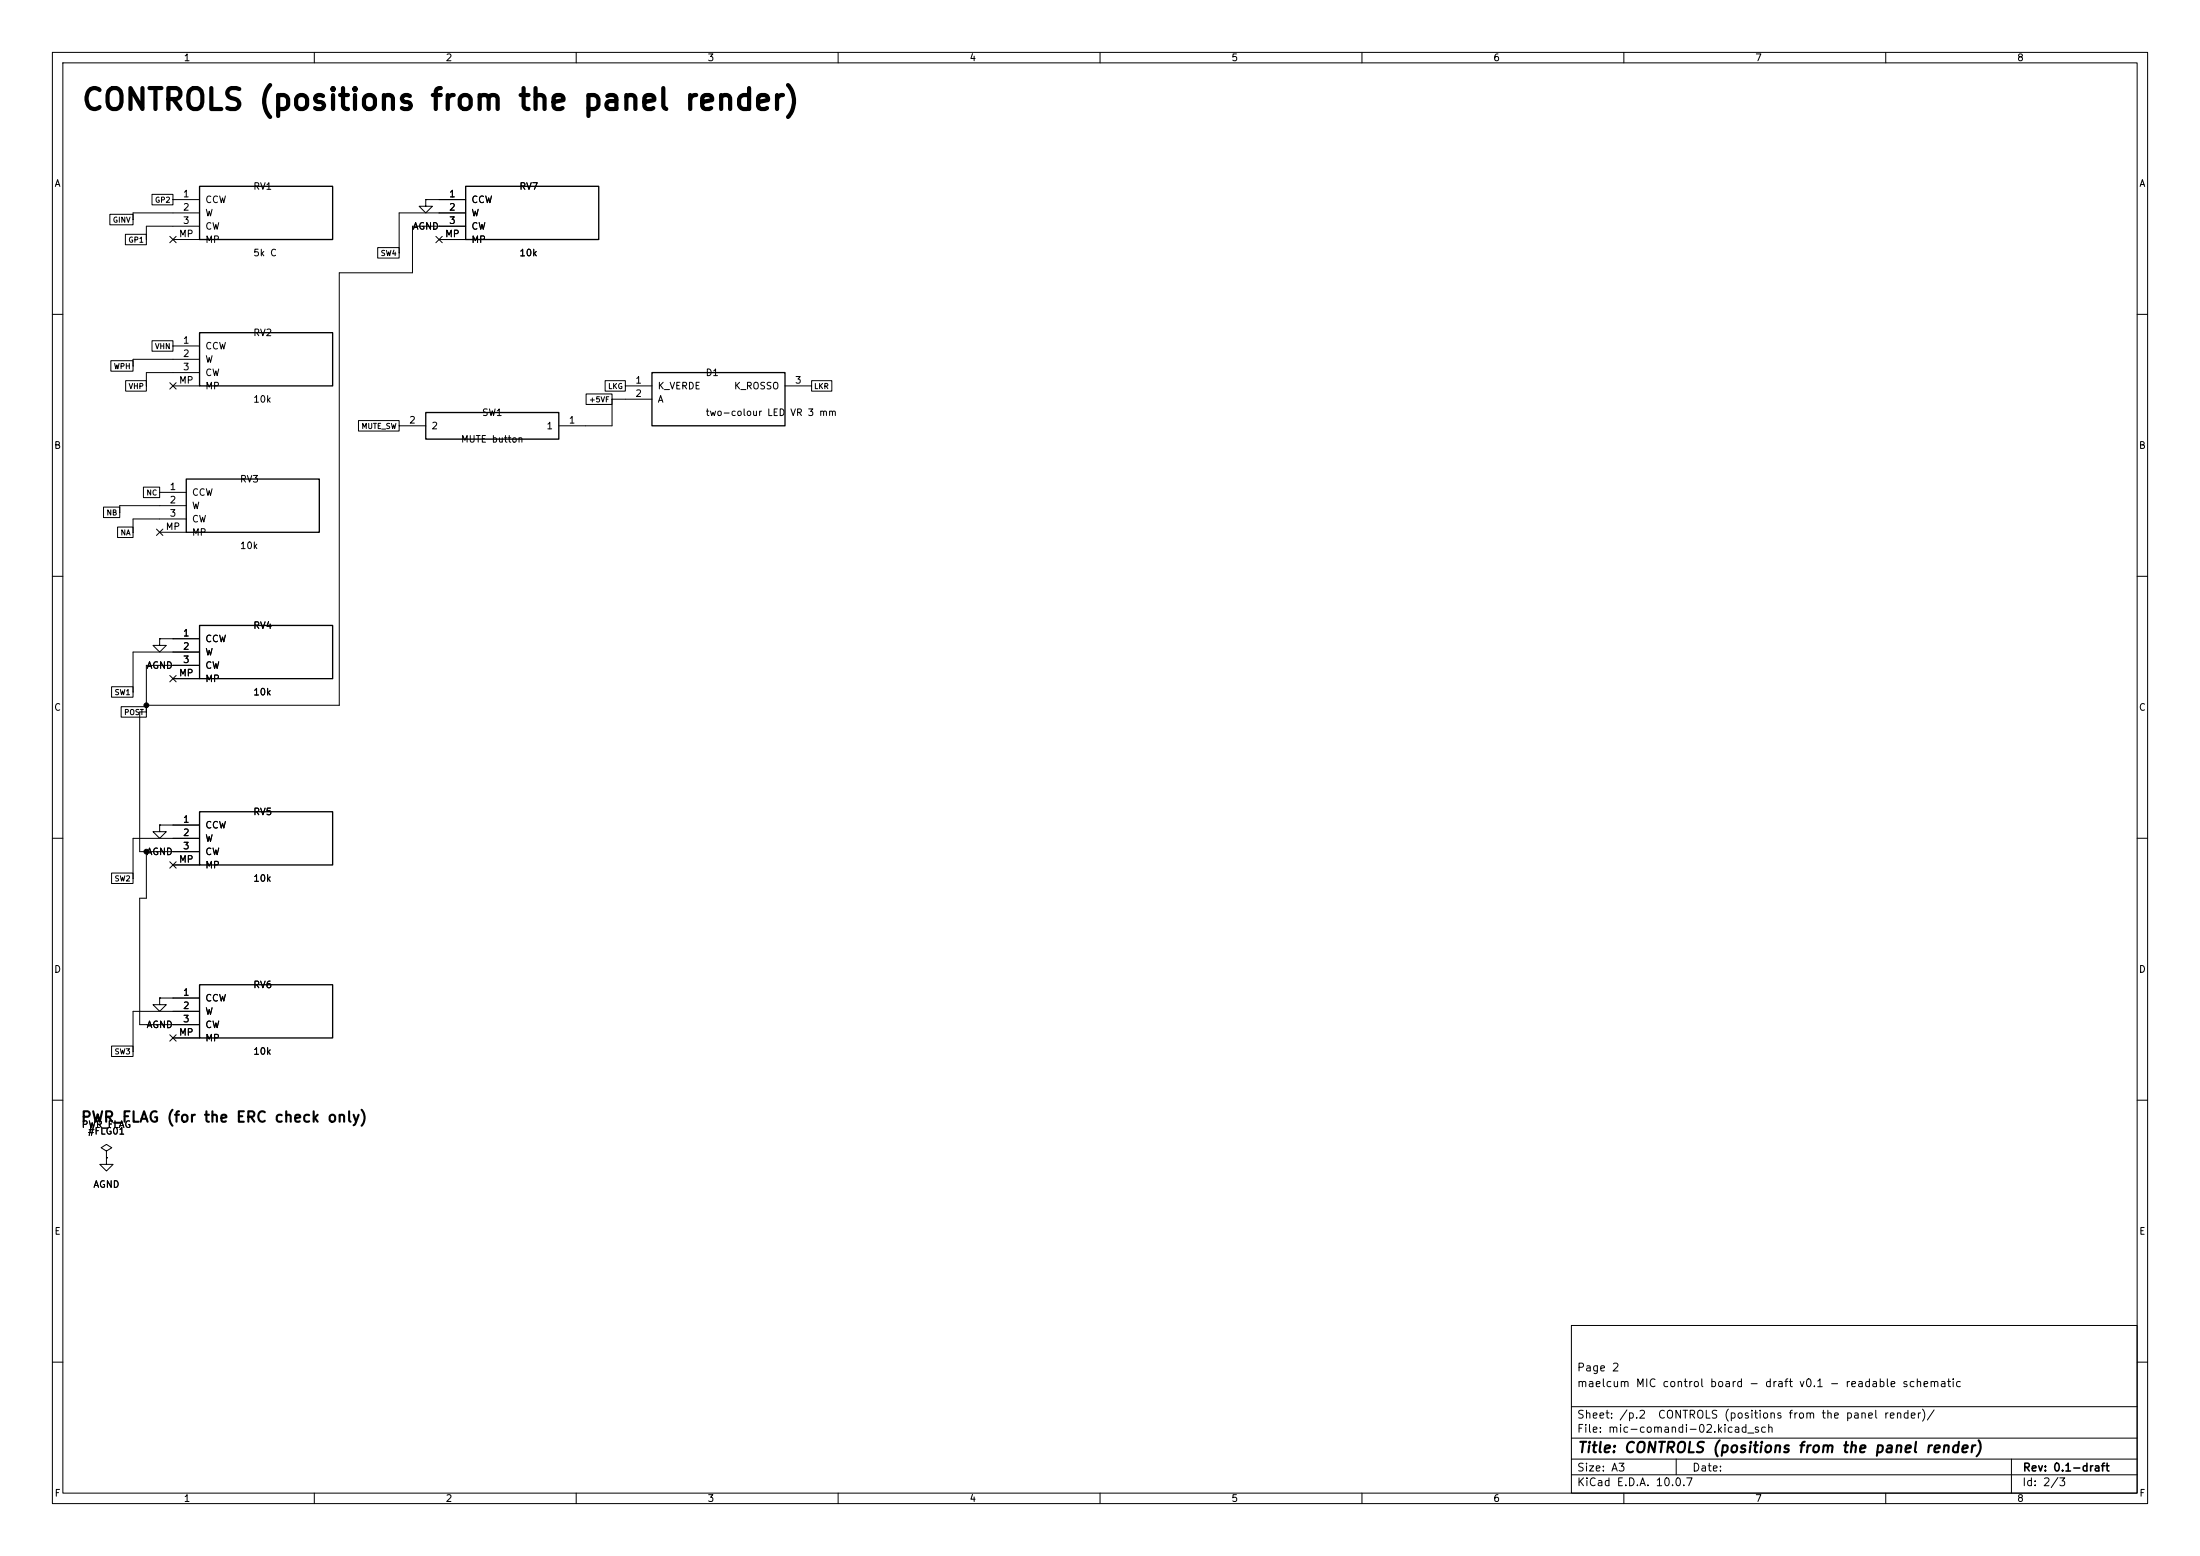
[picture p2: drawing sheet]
(kicad_sch
 (version 20260101)
 (generator "eeschema")
 (generator_version "10.0")
 (paper "A3")
 (title_block
  (title "CONTROLS (positions from the panel render)")
  (rev "0.1-draft")
  (comment 1 "maelcum MIC control board - draft v0.1 - readable schematic")
  (comment 2 "Page 2"))
 (lib_symbols
  (symbol
   "maelcum:POT_SINGLE"
   (pin_names
    (offset 1.016)) (exclude_from_sim no) (in_bom yes) (on_board yes)
   (property
    "Reference"
    "RV" (at 0 8.89 0) (effects (font (size 1.27 1.27))))
   (property
    "Value"
    "POT_SINGLE" (at 0 -8.89 0) (effects (font (size 1.27 1.27))))
   (property
    "Footprint"
    "Potentiometer_THT:Potentiometer_Alps_RK09L_Single_Vertical" (at 0 0 0) (effects (font (size 1.27 1.27)) (hide yes)))
   (property
    "Datasheet"
    "" (at 0 0 0) (effects (font (size 1.27 1.27)) (hide yes)))
   (property
    "Description"
    "Pot singolo, Alps RK09L verticale; 1 = antiorario, 2 = cursore, 3 = orario (catalogo Alps RK09L rev. 2510, come pcb/fx-send/NOTE.md punto 10); MP = staffe, a telaio attraverso il pannello" (at 0 0 0) (effects (font (size 1.27 1.27)) (hide yes)))
   (symbol
    "POT_SINGLE_0_1"
    (rectangle (start -12.7 5.08) (end 12.7 -5.08) (stroke (width 0.254) (type default)) (fill (type background))))
   (symbol
    "POT_SINGLE_1_1"
    (pin
    passive
    line (at -17.78 2.54 0) (length 5.08) (name
    "CCW" (effects (font (size 1.27 1.27)))) (number
    "1" (effects (font (size 1.27 1.27)))))
    (pin
    passive
    line (at -17.78 0 0) (length 5.08) (name
    "W" (effects (font (size 1.27 1.27)))) (number
    "2" (effects (font (size 1.27 1.27)))))
    (pin
    passive
    line (at -17.78 -2.54 0) (length 5.08) (name
    "CW" (effects (font (size 1.27 1.27)))) (number
    "3" (effects (font (size 1.27 1.27)))))
    (pin
    passive
    line (at -17.78 -5.08 0) (length 5.08) (name
    "MP" (effects (font (size 1.27 1.27)))) (number
    "MP" (effects (font (size 1.27 1.27)))))))
  (symbol
   "power:GND"
   (power global)
   (pin_numbers (hide yes))
   (pin_names
    (offset 0) (hide yes)) (exclude_from_sim no) (in_bom yes) (on_board yes)
   (in_pos_files yes)
   (duplicate_pin_numbers_are_jumpers no)
   (property
    "Reference"
    "#PWR" (at 0 -6.35 0) (show_name no) (do_not_autoplace no) (hide yes) (effects (font (size 1.27 1.27))))
   (property
    "Value"
    "GND" (at 0 -3.81 0) (show_name no) (do_not_autoplace no) (effects (font (size 1.27 1.27))))
   (property
    "Footprint"
    "" (at 0 0 0) (show_name no) (do_not_autoplace no) (hide yes) (effects (font (size 1.27 1.27))))
   (property
    "Datasheet"
    "" (at 0 0 0) (show_name no) (do_not_autoplace no) (hide yes) (effects (font (size 1.27 1.27))))
   (property
    "Description"
    "Power symbol creates a global label with name \"GND\" , ground" (at 0 0 0) (show_name no) (do_not_autoplace no) (hide yes) (effects (font (size 1.27 1.27))))
   (property
    "ki_keywords"
    "global power" (at 0 0 0) (show_name no) (do_not_autoplace no) (hide yes) (effects (font (size 1.27 1.27))))
   (symbol
    "GND_0_1"
    (polyline (pts (xy 0 0) (xy 0 -1.27) (xy 1.27 -1.27) (xy 0 -2.54) (xy -1.27 -1.27) (xy 0 -1.27)) (stroke (width 0) (type default)) (fill (type none))))
   (symbol
    "GND_1_1"
    (pin
    power_in
    line (at 0 0 270) (length 0) (name
    "" (effects (font (size 1.27 1.27)))) (number
    "1" (effects (font (size 1.27 1.27))))))
   (embedded_fonts no))
  (symbol
   "maelcum:LED_BICOLORE_CA"
   (pin_names
    (offset 1.016)) (exclude_from_sim no) (in_bom yes) (on_board yes)
   (property
    "Reference"
    "D" (at 0 6.35 0) (effects (font (size 1.27 1.27))))
   (property
    "Value"
    "LED_BICOLORE_CA" (at 0 -6.35 0) (effects (font (size 1.27 1.27))))
   (property
    "Footprint"
    "LED_THT:LED_D3.0mm-3" (at 0 0 0) (effects (font (size 1.27 1.27)) (hide yes)))
   (property
    "Datasheet"
    "" (at 0 0 0) (effects (font (size 1.27 1.27)) (hide yes)))
   (property
    "Description"
    "LED bicolore verde/rosso 3 mm ad anodo comune. NOTA: pezzo non scelto, pinout da verificare sul suo datasheet" (at 0 0 0) (effects (font (size 1.27 1.27)) (hide yes)))
   (symbol
    "LED_BICOLORE_CA_0_1"
    (rectangle (start -12.7 5.08) (end 12.7 -5.08) (stroke (width 0.254) (type default)) (fill (type background))))
   (symbol
    "LED_BICOLORE_CA_1_1"
    (pin
    passive
    line (at -17.78 2.54 0) (length 5.08) (name
    "K_VERDE" (effects (font (size 1.27 1.27)))) (number
    "1" (effects (font (size 1.27 1.27)))))
    (pin
    passive
    line (at -17.78 0 0) (length 5.08) (name
    "A" (effects (font (size 1.27 1.27)))) (number
    "2" (effects (font (size 1.27 1.27)))))
    (pin
    passive
    line (at 17.78 2.54 180) (length 5.08) (name
    "K_ROSSO" (effects (font (size 1.27 1.27)))) (number
    "3" (effects (font (size 1.27 1.27)))))))
  (symbol
   "maelcum:TASTO"
   (pin_names
    (offset 1.016)) (exclude_from_sim no) (in_bom yes) (on_board yes)
   (property
    "Reference"
    "SW" (at 0 5.08 0) (effects (font (size 1.27 1.27))))
   (property
    "Value"
    "TASTO" (at 0 -5.08 0) (effects (font (size 1.27 1.27))))
   (property
    "Footprint"
    "Button_Switch_THT:SW_PUSH_6mm" (at 0 0 0) (effects (font (size 1.27 1.27)) (hide yes)))
   (property
    "Datasheet"
    "" (at 0 0 0) (effects (font (size 1.27 1.27)) (hide yes)))
   (property
    "Description"
    "Tasto MUTE. NOTA: impronta di un tasto 6 mm; ritenuta o momentaneo da decidere (voce 40)" (at 0 0 0) (effects (font (size 1.27 1.27)) (hide yes)))
   (symbol
    "TASTO_0_1"
    (rectangle (start -12.7 2.54) (end 12.7 -2.54) (stroke (width 0.254) (type default)) (fill (type background))))
   (symbol
    "TASTO_1_1"
    (pin
    passive
    line (at -17.78 0 0) (length 5.08) (name
    "1" (effects (font (size 1.27 1.27)))) (number
    "1" (effects (font (size 1.27 1.27)))))
    (pin
    passive
    line (at 17.78 0 180) (length 5.08) (name
    "2" (effects (font (size 1.27 1.27)))) (number
    "2" (effects (font (size 1.27 1.27)))))))
  (symbol
   "power:PWR_FLAG"
   (power global)
   (pin_numbers (hide yes))
   (pin_names
    (offset 0) (hide yes)) (exclude_from_sim no) (in_bom yes) (on_board yes)
   (in_pos_files yes)
   (duplicate_pin_numbers_are_jumpers no)
   (property
    "Reference"
    "#FLG" (at 0 1.905 0) (show_name no) (do_not_autoplace no) (hide yes) (effects (font (size 1.27 1.27))))
   (property
    "Value"
    "PWR_FLAG" (at 0 3.81 0) (show_name no) (do_not_autoplace no) (effects (font (size 1.27 1.27))))
   (property
    "Footprint"
    "" (at 0 0 0) (show_name no) (do_not_autoplace no) (hide yes) (effects (font (size 1.27 1.27))))
   (property
    "Datasheet"
    "" (at 0 0 0) (show_name no) (do_not_autoplace no) (hide yes) (effects (font (size 1.27 1.27))))
   (property
    "Description"
    "Special symbol for telling ERC where power comes from" (at 0 0 0) (show_name no) (do_not_autoplace no) (hide yes) (effects (font (size 1.27 1.27))))
   (property
    "ki_keywords"
    "flag power" (at 0 0 0) (show_name no) (do_not_autoplace no) (hide yes) (effects (font (size 1.27 1.27))))
   (symbol
    "PWR_FLAG_0_0"
    (pin
    power_out
    line (at 0 0 90) (length 0) (name
    "" (effects (font (size 1.27 1.27)))) (number
    "1" (effects (font (size 1.27 1.27))))))
   (symbol
    "PWR_FLAG_0_1"
    (polyline (pts (xy 0 0) (xy 0 1.27) (xy -1.016 1.905) (xy 0 2.54) (xy 1.016 1.905) (xy 0 1.27)) (stroke (width 0) (type default)) (fill (type none))))
   (embedded_fonts no)))
 (text
  "CONTROLS (positions from the panel render)"
  (exclude_from_sim no)
  (at 15.24 21.59 0)
  (effects (font (size 4 4)
    (bold yes)) (justify left bottom)))
 (symbol
  (lib_id "maelcum:POT_SINGLE")
  (at 50.8 40.64 0)
  (unit 1)
  (body_style 1)
  (exclude_from_sim no)
  (in_bom yes)
  (on_board yes)
  (dnp no)
  (property
   "Reference"
   "RV1" (at 48.26 35.56 0) (effects (font (size 1.27 1.27)) (justify left)))
  (property
   "Value"
   "5k C" (at 48.26 48.26 0) (effects (font (size 1.27 1.27)) (justify left)))
  (property
   "Footprint"
   "Potentiometer_THT:Potentiometer_Alps_RK09L_Single_Vertical" (at 50.8 40.64 0) (effects (font (size 1.27 1.27)) (justify left) (hide yes)))
  (property
   "Datasheet"
   "" (at 50.8 40.64 0) (effects (font (size 1.27 1.27)) (justify left) (hide yes)))
  (property
   "Nota"
   "GAIN 0...+30 dB: orario = cursore verso GP1 (curva C, todo 131); manopola GAIN, pot di classe 14 mm (RK09L: KiCad non ha l'RK14)" (at 50.8 40.64 0) (effects (font (size 1.27 1.27)) (justify left) (hide yes)))
  (pin
   "1")
  (pin
   "2")
  (pin
   "3")
  (pin
   "MP")
  (instances (project
    "mic-comandi" (path
    "/cb73867d-64d4-587b-a434-37a941912851/478ef680-0b05-51eb-8819-48cb93b5f519" (reference "RV1") (unit 1)))))
 (wire
  (pts (xy 33.02 40.64) (xy 25.4 40.64))
  (stroke (width 0) (type default)))
 (wire
  (pts (xy 25.4 40.64) (xy 25.4 41.91))
  (stroke (width 0) (type default)))
 (wire
  (pts (xy 33.02 43.18) (xy 27.94 43.18))
  (stroke (width 0) (type default)))
 (wire
  (pts (xy 27.94 43.18) (xy 27.94 45.72))
  (stroke (width 0) (type default)))
 (no_connect
  (at 33.02 45.72))
 (symbol
  (lib_id "maelcum:POT_SINGLE")
  (at 50.8 68.58 0)
  (unit 1)
  (body_style 1)
  (exclude_from_sim no)
  (in_bom yes)
  (on_board yes)
  (dnp no)
  (property
   "Reference"
   "RV2" (at 48.26 63.5 0) (effects (font (size 1.27 1.27)) (justify left)))
  (property
   "Value"
   "10k" (at 48.26 76.2 0) (effects (font (size 1.27 1.27)) (justify left)))
  (property
   "Footprint"
   "Potentiometer_THT:Potentiometer_Alps_RK09L_Single_Vertical" (at 50.8 68.58 0) (effects (font (size 1.27 1.27)) (justify left) (hide yes)))
  (property
   "Datasheet"
   "" (at 50.8 68.58 0) (effects (font (size 1.27 1.27)) (justify left) (hide yes)))
  (property
   "Nota"
   "HIGH: tutto antiorario = kill; manopola EQ HIGH, pot di classe 9 mm (RK09L: KiCad non ha l'RK14)" (at 50.8 68.58 0) (effects (font (size 1.27 1.27)) (justify left) (hide yes)))
  (pin
   "1")
  (pin
   "2")
  (pin
   "3")
  (pin
   "MP")
  (instances (project
    "mic-comandi" (path
    "/cb73867d-64d4-587b-a434-37a941912851/478ef680-0b05-51eb-8819-48cb93b5f519" (reference "RV2") (unit 1)))))
 (wire
  (pts (xy 33.02 68.58) (xy 25.4 68.58))
  (stroke (width 0) (type default)))
 (wire
  (pts (xy 25.4 68.58) (xy 25.4 69.85))
  (stroke (width 0) (type default)))
 (wire
  (pts (xy 33.02 71.12) (xy 27.94 71.12))
  (stroke (width 0) (type default)))
 (wire
  (pts (xy 27.94 71.12) (xy 27.94 73.66))
  (stroke (width 0) (type default)))
 (no_connect
  (at 33.02 73.66))
 (symbol
  (lib_id "maelcum:POT_SINGLE")
  (at 48.26 96.52 0)
  (unit 1)
  (body_style 1)
  (exclude_from_sim no)
  (in_bom yes)
  (on_board yes)
  (dnp no)
  (property
   "Reference"
   "RV3" (at 45.72 91.44 0) (effects (font (size 1.27 1.27)) (justify left)))
  (property
   "Value"
   "10k" (at 45.72 104.14 0) (effects (font (size 1.27 1.27)) (justify left)))
  (property
   "Footprint"
   "Potentiometer_THT:Potentiometer_Alps_RK09L_Single_Vertical" (at 48.26 96.52 0) (effects (font (size 1.27 1.27)) (justify left) (hide yes)))
  (property
   "Datasheet"
   "" (at 48.26 96.52 0) (effects (font (size 1.27 1.27)) (justify left) (hide yes)))
  (property
   "Nota"
   "LOW Baxandall: cursore = massa virtuale; manopola EQ LOW, pot di classe 9 mm (RK09L: KiCad non ha l'RK14)" (at 48.26 96.52 0) (effects (font (size 1.27 1.27)) (justify left) (hide yes)))
  (pin
   "1")
  (pin
   "2")
  (pin
   "3")
  (pin
   "MP")
  (instances (project
    "mic-comandi" (path
    "/cb73867d-64d4-587b-a434-37a941912851/478ef680-0b05-51eb-8819-48cb93b5f519" (reference "RV3") (unit 1)))))
 (wire
  (pts (xy 30.48 96.52) (xy 22.86 96.52))
  (stroke (width 0) (type default)))
 (wire
  (pts (xy 22.86 96.52) (xy 22.86 97.79))
  (stroke (width 0) (type default)))
 (wire
  (pts (xy 30.48 99.06) (xy 25.4 99.06))
  (stroke (width 0) (type default)))
 (wire
  (pts (xy 25.4 99.06) (xy 25.4 101.6))
  (stroke (width 0) (type default)))
 (no_connect
  (at 30.48 101.6))
 (symbol
  (lib_id "maelcum:POT_SINGLE")
  (at 50.8 124.46 0)
  (unit 1)
  (body_style 1)
  (exclude_from_sim no)
  (in_bom yes)
  (on_board yes)
  (dnp no)
  (property
   "Reference"
   "RV4" (at 48.26 119.38 0) (effects (font (size 1.27 1.27)) (justify left)))
  (property
   "Value"
   "10k" (at 48.26 132.08 0) (effects (font (size 1.27 1.27)) (justify left)))
  (property
   "Footprint"
   "Potentiometer_THT:Potentiometer_Alps_RK09L_Single_Vertical" (at 50.8 124.46 0) (effects (font (size 1.27 1.27)) (justify left) (hide yes)))
  (property
   "Datasheet"
   "" (at 50.8 124.46 0) (effects (font (size 1.27 1.27)) (justify left) (hide yes)))
  (property
   "Nota"
   "SEND 1: tutto antiorario = silenzio; manopola SEND 1, pot di classe 14 mm (RK09L: KiCad non ha l'RK14)" (at 50.8 124.46 0) (effects (font (size 1.27 1.27)) (justify left) (hide yes)))
  (pin
   "1")
  (pin
   "2")
  (pin
   "3")
  (pin
   "MP")
  (instances (project
    "mic-comandi" (path
    "/cb73867d-64d4-587b-a434-37a941912851/478ef680-0b05-51eb-8819-48cb93b5f519" (reference "RV4") (unit 1)))))
 (wire
  (pts (xy 30.48 121.92) (xy 33.02 121.92))
  (stroke (width 0) (type default)))
 (symbol
  (lib_id "power:GND")
  (at 30.48 121.92 0)
  (unit 1)
  (body_style 1)
  (exclude_from_sim no)
  (in_bom yes)
  (on_board yes)
  (dnp no)
  (property
   "Reference"
   "#PWR001" (at 30.48 121.92 0) (effects (font (size 1.27 1.27)) (justify left) (hide yes)))
  (property
   "Value"
   "AGND" (at 30.48 127 0) (effects (font (size 1.27 1.27))))
  (property
   "Footprint"
   "" (at 30.48 121.92 0) (effects (font (size 1.27 1.27)) (justify left) (hide yes)))
  (property
   "Datasheet"
   "" (at 30.48 121.92 0) (effects (font (size 1.27 1.27)) (justify left) (hide yes)))
  (pin
   "1")
  (instances (project
    "mic-comandi" (path
    "/cb73867d-64d4-587b-a434-37a941912851/478ef680-0b05-51eb-8819-48cb93b5f519" (reference "#PWR001") (unit 1)))))
 (wire
  (pts (xy 33.02 124.46) (xy 25.4 124.46))
  (stroke (width 0) (type default)))
 (wire
  (pts (xy 25.4 124.46) (xy 25.4 132.08))
  (stroke (width 0) (type default)))
 (wire
  (pts (xy 33.02 127) (xy 27.94 127))
  (stroke (width 0) (type default)))
 (wire
  (pts (xy 27.94 127) (xy 27.94 135.89))
  (stroke (width 0) (type default)))
 (no_connect
  (at 33.02 129.54))
 (symbol
  (lib_id "maelcum:POT_SINGLE")
  (at 50.8 160.02 0)
  (unit 1)
  (body_style 1)
  (exclude_from_sim no)
  (in_bom yes)
  (on_board yes)
  (dnp no)
  (property
   "Reference"
   "RV5" (at 48.26 154.94 0) (effects (font (size 1.27 1.27)) (justify left)))
  (property
   "Value"
   "10k" (at 48.26 167.64 0) (effects (font (size 1.27 1.27)) (justify left)))
  (property
   "Footprint"
   "Potentiometer_THT:Potentiometer_Alps_RK09L_Single_Vertical" (at 50.8 160.02 0) (effects (font (size 1.27 1.27)) (justify left) (hide yes)))
  (property
   "Datasheet"
   "" (at 50.8 160.02 0) (effects (font (size 1.27 1.27)) (justify left) (hide yes)))
  (property
   "Nota"
   "SEND 2: tutto antiorario = silenzio; manopola SEND 2, pot di classe 14 mm (RK09L: KiCad non ha l'RK14)" (at 50.8 160.02 0) (effects (font (size 1.27 1.27)) (justify left) (hide yes)))
  (pin
   "1")
  (pin
   "2")
  (pin
   "3")
  (pin
   "MP")
  (instances (project
    "mic-comandi" (path
    "/cb73867d-64d4-587b-a434-37a941912851/478ef680-0b05-51eb-8819-48cb93b5f519" (reference "RV5") (unit 1)))))
 (wire
  (pts (xy 30.48 157.48) (xy 33.02 157.48))
  (stroke (width 0) (type default)))
 (symbol
  (lib_id "power:GND")
  (at 30.48 157.48 0)
  (unit 1)
  (body_style 1)
  (exclude_from_sim no)
  (in_bom yes)
  (on_board yes)
  (dnp no)
  (property
   "Reference"
   "#PWR002" (at 30.48 157.48 0) (effects (font (size 1.27 1.27)) (justify left) (hide yes)))
  (property
   "Value"
   "AGND" (at 30.48 162.56 0) (effects (font (size 1.27 1.27))))
  (property
   "Footprint"
   "" (at 30.48 157.48 0) (effects (font (size 1.27 1.27)) (justify left) (hide yes)))
  (property
   "Datasheet"
   "" (at 30.48 157.48 0) (effects (font (size 1.27 1.27)) (justify left) (hide yes)))
  (pin
   "1")
  (instances (project
    "mic-comandi" (path
    "/cb73867d-64d4-587b-a434-37a941912851/478ef680-0b05-51eb-8819-48cb93b5f519" (reference "#PWR002") (unit 1)))))
 (wire
  (pts (xy 33.02 160.02) (xy 25.4 160.02))
  (stroke (width 0) (type default)))
 (wire
  (pts (xy 25.4 160.02) (xy 25.4 167.64))
  (stroke (width 0) (type default)))
 (wire
  (pts (xy 33.02 162.56) (xy 27.94 162.56))
  (stroke (width 0) (type default)))
 (wire
  (pts (xy 27.94 162.56) (xy 27.94 171.45))
  (stroke (width 0) (type default)))
 (no_connect
  (at 33.02 165.1))
 (symbol
  (lib_id "maelcum:POT_SINGLE")
  (at 50.8 193.04 0)
  (unit 1)
  (body_style 1)
  (exclude_from_sim no)
  (in_bom yes)
  (on_board yes)
  (dnp no)
  (property
   "Reference"
   "RV6" (at 48.26 187.96 0) (effects (font (size 1.27 1.27)) (justify left)))
  (property
   "Value"
   "10k" (at 48.26 200.66 0) (effects (font (size 1.27 1.27)) (justify left)))
  (property
   "Footprint"
   "Potentiometer_THT:Potentiometer_Alps_RK09L_Single_Vertical" (at 50.8 193.04 0) (effects (font (size 1.27 1.27)) (justify left) (hide yes)))
  (property
   "Datasheet"
   "" (at 50.8 193.04 0) (effects (font (size 1.27 1.27)) (justify left) (hide yes)))
  (property
   "Nota"
   "SEND 3: tutto antiorario = silenzio; manopola SEND 3, pot di classe 14 mm (RK09L: KiCad non ha l'RK14)" (at 50.8 193.04 0) (effects (font (size 1.27 1.27)) (justify left) (hide yes)))
  (pin
   "1")
  (pin
   "2")
  (pin
   "3")
  (pin
   "MP")
  (instances (project
    "mic-comandi" (path
    "/cb73867d-64d4-587b-a434-37a941912851/478ef680-0b05-51eb-8819-48cb93b5f519" (reference "RV6") (unit 1)))))
 (wire
  (pts (xy 30.48 190.5) (xy 33.02 190.5))
  (stroke (width 0) (type default)))
 (symbol
  (lib_id "power:GND")
  (at 30.48 190.5 0)
  (unit 1)
  (body_style 1)
  (exclude_from_sim no)
  (in_bom yes)
  (on_board yes)
  (dnp no)
  (property
   "Reference"
   "#PWR003" (at 30.48 190.5 0) (effects (font (size 1.27 1.27)) (justify left) (hide yes)))
  (property
   "Value"
   "AGND" (at 30.48 195.58 0) (effects (font (size 1.27 1.27))))
  (property
   "Footprint"
   "" (at 30.48 190.5 0) (effects (font (size 1.27 1.27)) (justify left) (hide yes)))
  (property
   "Datasheet"
   "" (at 30.48 190.5 0) (effects (font (size 1.27 1.27)) (justify left) (hide yes)))
  (pin
   "1")
  (instances (project
    "mic-comandi" (path
    "/cb73867d-64d4-587b-a434-37a941912851/478ef680-0b05-51eb-8819-48cb93b5f519" (reference "#PWR003") (unit 1)))))
 (wire
  (pts (xy 33.02 193.04) (xy 25.4 193.04))
  (stroke (width 0) (type default)))
 (wire
  (pts (xy 25.4 193.04) (xy 25.4 200.66))
  (stroke (width 0) (type default)))
 (wire
  (pts (xy 33.02 195.58) (xy 27.94 195.58))
  (stroke (width 0) (type default)))
 (no_connect
  (at 33.02 198.12))
 (symbol
  (lib_id "maelcum:POT_SINGLE")
  (at 101.6 40.64 0)
  (unit 1)
  (body_style 1)
  (exclude_from_sim no)
  (in_bom yes)
  (on_board yes)
  (dnp no)
  (property
   "Reference"
   "RV7" (at 99.06 35.56 0) (effects (font (size 1.27 1.27)) (justify left)))
  (property
   "Value"
   "10k" (at 99.06 48.26 0) (effects (font (size 1.27 1.27)) (justify left)))
  (property
   "Footprint"
   "Potentiometer_THT:Potentiometer_Alps_RK09L_Single_Vertical" (at 101.6 40.64 0) (effects (font (size 1.27 1.27)) (justify left) (hide yes)))
  (property
   "Datasheet"
   "" (at 101.6 40.64 0) (effects (font (size 1.27 1.27)) (justify left) (hide yes)))
  (property
   "Nota"
   "SEND 4: tutto antiorario = silenzio; manopola SEND 4, pot di classe 14 mm (RK09L: KiCad non ha l'RK14)" (at 101.6 40.64 0) (effects (font (size 1.27 1.27)) (justify left) (hide yes)))
  (pin
   "1")
  (pin
   "2")
  (pin
   "3")
  (pin
   "MP")
  (instances (project
    "mic-comandi" (path
    "/cb73867d-64d4-587b-a434-37a941912851/478ef680-0b05-51eb-8819-48cb93b5f519" (reference "RV7") (unit 1)))))
 (wire
  (pts (xy 81.28 38.1) (xy 83.82 38.1))
  (stroke (width 0) (type default)))
 (symbol
  (lib_id "power:GND")
  (at 81.28 38.1 0)
  (unit 1)
  (body_style 1)
  (exclude_from_sim no)
  (in_bom yes)
  (on_board yes)
  (dnp no)
  (property
   "Reference"
   "#PWR004" (at 81.28 38.1 0) (effects (font (size 1.27 1.27)) (justify left) (hide yes)))
  (property
   "Value"
   "AGND" (at 81.28 43.18 0) (effects (font (size 1.27 1.27))))
  (property
   "Footprint"
   "" (at 81.28 38.1 0) (effects (font (size 1.27 1.27)) (justify left) (hide yes)))
  (property
   "Datasheet"
   "" (at 81.28 38.1 0) (effects (font (size 1.27 1.27)) (justify left) (hide yes)))
  (pin
   "1")
  (instances (project
    "mic-comandi" (path
    "/cb73867d-64d4-587b-a434-37a941912851/478ef680-0b05-51eb-8819-48cb93b5f519" (reference "#PWR004") (unit 1)))))
 (wire
  (pts (xy 83.82 40.64) (xy 76.2 40.64))
  (stroke (width 0) (type default)))
 (wire
  (pts (xy 76.2 40.64) (xy 76.2 48.26))
  (stroke (width 0) (type default)))
 (wire
  (pts (xy 83.82 43.18) (xy 78.74 43.18))
  (stroke (width 0) (type default)))
 (wire
  (pts (xy 78.74 43.18) (xy 78.74 52.07))
  (stroke (width 0) (type default)))
 (no_connect
  (at 83.82 45.72))
 (symbol
  (lib_id "maelcum:LED_BICOLORE_CA")
  (at 137.16 76.2 0)
  (unit 1)
  (body_style 1)
  (exclude_from_sim no)
  (in_bom yes)
  (on_board yes)
  (dnp no)
  (property
   "Reference"
   "D1" (at 134.62 71.12 0) (effects (font (size 1.27 1.27)) (justify left)))
  (property
   "Value"
   "two-colour LED VR 3 mm" (at 134.62 78.74 0) (effects (font (size 1.27 1.27)) (justify left)))
  (property
   "Footprint"
   "LED_THT:LED_D3.0mm-3" (at 137.16 76.2 0) (effects (font (size 1.27 1.27)) (justify left) (hide yes)))
  (property
   "Datasheet"
   "" (at 137.16 76.2 0) (effects (font (size 1.27 1.27)) (justify left) (hide yes)))
  (property
   "Nota"
   "NOTA: un LED bicolore al centro (giallo = verde + rosso, celle_micmono.led3); il render del pannello mostra tre punti a passo 4 mm" (at 137.16 76.2 0) (effects (font (size 1.27 1.27)) (justify left) (hide yes)))
  (pin
   "1")
  (pin
   "2")
  (pin
   "3")
  (instances (project
    "mic-comandi" (path
    "/cb73867d-64d4-587b-a434-37a941912851/478ef680-0b05-51eb-8819-48cb93b5f519" (reference "D1") (unit 1)))))
 (wire
  (pts (xy 119.38 76.2) (xy 116.84 76.2))
  (stroke (width 0) (type default)))
 (wire
  (pts (xy 116.84 76.2) (xy 116.84 81.28))
  (stroke (width 0) (type default)))
 (symbol
  (lib_id "maelcum:TASTO")
  (at 93.98 81.28 180)
  (unit 1)
  (body_style 1)
  (exclude_from_sim no)
  (in_bom yes)
  (on_board yes)
  (dnp no)
  (property
   "Reference"
   "SW1" (at 93.98 78.74 0) (effects (font (size 1.27 1.27))))
  (property
   "Value"
   "MUTE button" (at 93.98 83.82 0) (effects (font (size 1.27 1.27))))
  (property
   "Footprint"
   "Button_Switch_THT:SW_PUSH_6mm" (at 93.98 81.28 0) (effects (font (size 1.27 1.27)) (justify left) (hide yes)))
  (property
   "Datasheet"
   "" (at 93.98 81.28 0) (effects (font (size 1.27 1.27)) (justify left) (hide yes)))
  (property
   "Nota"
   "NOTA: tasto a ritenuta fra +5VF e MUTE_SW" (at 93.98 81.28 0) (effects (font (size 1.27 1.27)) (justify left) (hide yes)))
  (pin
   "1")
  (pin
   "2")
  (instances (project
    "mic-comandi" (path
    "/cb73867d-64d4-587b-a434-37a941912851/478ef680-0b05-51eb-8819-48cb93b5f519" (reference "SW1") (unit 1)))))
 (wire
  (pts (xy 116.84 81.28) (xy 111.76 81.28))
  (stroke (width 0) (type default)))
 (text
  "PWR_FLAG (for the ERC check only)"
  (exclude_from_sim no)
  (at 15.24 214.63 0)
  (effects (font (size 2 2)
    (bold yes)) (justify left bottom)))
 (symbol
  (lib_id "power:PWR_FLAG")
  (at 20.32 220.98 0)
  (unit 1)
  (body_style 1)
  (exclude_from_sim no)
  (in_bom no)
  (on_board no)
  (dnp no)
  (property
   "Reference"
   "#FLG01" (at 20.32 215.9 0) (effects (font (size 1.27 1.27))))
  (property
   "Value"
   "PWR_FLAG" (at 20.32 214.63 0) (effects (font (size 1.27 1.27))))
  (property
   "Footprint"
   "" (at 20.32 220.98 0) (effects (font (size 1.27 1.27)) (justify left) (hide yes)))
  (property
   "Datasheet"
   "" (at 20.32 220.98 0) (effects (font (size 1.27 1.27)) (justify left) (hide yes)))
  (pin
   "1")
  (instances (project
    "mic-comandi" (path
    "/cb73867d-64d4-587b-a434-37a941912851/478ef680-0b05-51eb-8819-48cb93b5f519" (reference "#FLG01") (unit 1)))))
 (symbol
  (lib_id "power:GND")
  (at 20.32 220.98 0)
  (unit 1)
  (body_style 1)
  (exclude_from_sim no)
  (in_bom yes)
  (on_board yes)
  (dnp no)
  (property
   "Reference"
   "#PWR005" (at 20.32 220.98 0) (effects (font (size 1.27 1.27)) (justify left) (hide yes)))
  (property
   "Value"
   "AGND" (at 20.32 226.06 0) (effects (font (size 1.27 1.27))))
  (property
   "Footprint"
   "" (at 20.32 220.98 0) (effects (font (size 1.27 1.27)) (justify left) (hide yes)))
  (property
   "Datasheet"
   "" (at 20.32 220.98 0) (effects (font (size 1.27 1.27)) (justify left) (hide yes)))
  (pin
   "1")
  (instances (project
    "mic-comandi" (path
    "/cb73867d-64d4-587b-a434-37a941912851/478ef680-0b05-51eb-8819-48cb93b5f519" (reference "#PWR005") (unit 1)))))
 (wire
  (pts (xy 27.94 195.58) (xy 26.67 195.58))
  (stroke (width 0) (type default)))
 (wire
  (pts (xy 26.67 195.58) (xy 26.67 171.45))
  (stroke (width 0) (type default)))
 (wire
  (pts (xy 26.67 171.45) (xy 27.94 171.45))
  (stroke (width 0) (type default)))
 (wire
  (pts (xy 27.94 162.56) (xy 26.67 162.56))
  (stroke (width 0) (type default)))
 (wire
  (pts (xy 26.67 162.56) (xy 26.67 135.89))
  (stroke (width 0) (type default)))
 (wire
  (pts (xy 26.67 135.89) (xy 27.94 135.89))
  (stroke (width 0) (type default)))
 (wire
  (pts (xy 27.94 134.62) (xy 64.77 134.62))
  (stroke (width 0) (type default)))
 (wire
  (pts (xy 64.77 134.62) (xy 64.77 52.07))
  (stroke (width 0) (type default)))
 (wire
  (pts (xy 64.77 52.07) (xy 78.74 52.07))
  (stroke (width 0) (type default)))
 (junction
  (at 27.94 162.56)
  (diameter 0)
  (color 0 0 0 0))
 (junction
  (at 27.94 134.62)
  (diameter 0)
  (color 0 0 0 0))
 (global_label
  "GP2"
  (shape passive)
  (at 33.02 38.1 180)
  (fields_autoplaced yes)
  (effects (font (size 1 1)) (justify right)))
 (global_label
  "GINV"
  (shape passive)
  (at 25.4 41.91 180)
  (fields_autoplaced yes)
  (effects (font (size 1 1)) (justify right)))
 (global_label
  "GP1"
  (shape passive)
  (at 27.94 45.72 180)
  (fields_autoplaced yes)
  (effects (font (size 1 1)) (justify right)))
 (global_label
  "VHN"
  (shape passive)
  (at 33.02 66.04 180)
  (fields_autoplaced yes)
  (effects (font (size 1 1)) (justify right)))
 (global_label
  "WPH"
  (shape passive)
  (at 25.4 69.85 180)
  (fields_autoplaced yes)
  (effects (font (size 1 1)) (justify right)))
 (global_label
  "VHP"
  (shape passive)
  (at 27.94 73.66 180)
  (fields_autoplaced yes)
  (effects (font (size 1 1)) (justify right)))
 (global_label
  "NC"
  (shape passive)
  (at 30.48 93.98 180)
  (fields_autoplaced yes)
  (effects (font (size 1 1)) (justify right)))
 (global_label
  "NB"
  (shape passive)
  (at 22.86 97.79 180)
  (fields_autoplaced yes)
  (effects (font (size 1 1)) (justify right)))
 (global_label
  "NA"
  (shape passive)
  (at 25.4 101.6 180)
  (fields_autoplaced yes)
  (effects (font (size 1 1)) (justify right)))
 (global_label
  "SW1"
  (shape passive)
  (at 25.4 132.08 180)
  (fields_autoplaced yes)
  (effects (font (size 1 1)) (justify right)))
 (global_label
  "POST"
  (shape passive)
  (at 27.94 135.89 180)
  (fields_autoplaced yes)
  (effects (font (size 1 1)) (justify right)))
 (global_label
  "SW2"
  (shape passive)
  (at 25.4 167.64 180)
  (fields_autoplaced yes)
  (effects (font (size 1 1)) (justify right)))
 (global_label
  "SW3"
  (shape passive)
  (at 25.4 200.66 180)
  (fields_autoplaced yes)
  (effects (font (size 1 1)) (justify right)))
 (global_label
  "SW4"
  (shape passive)
  (at 76.2 48.26 180)
  (fields_autoplaced yes)
  (effects (font (size 1 1)) (justify right)))
 (global_label
  "LKG"
  (shape passive)
  (at 119.38 73.66 180)
  (fields_autoplaced yes)
  (effects (font (size 1 1)) (justify right)))
 (global_label
  "+5VF"
  (shape passive)
  (at 116.84 76.2 180)
  (fields_autoplaced yes)
  (effects (font (size 1 1)) (justify right)))
 (global_label
  "MUTE_SW"
  (shape passive)
  (at 76.2 81.28 180)
  (fields_autoplaced yes)
  (effects (font (size 1 1)) (justify right)))
 (global_label
  "LKR"
  (shape passive)
  (at 154.94 73.66 0)
  (fields_autoplaced yes)
  (effects (font (size 1 1)) (justify left))))
